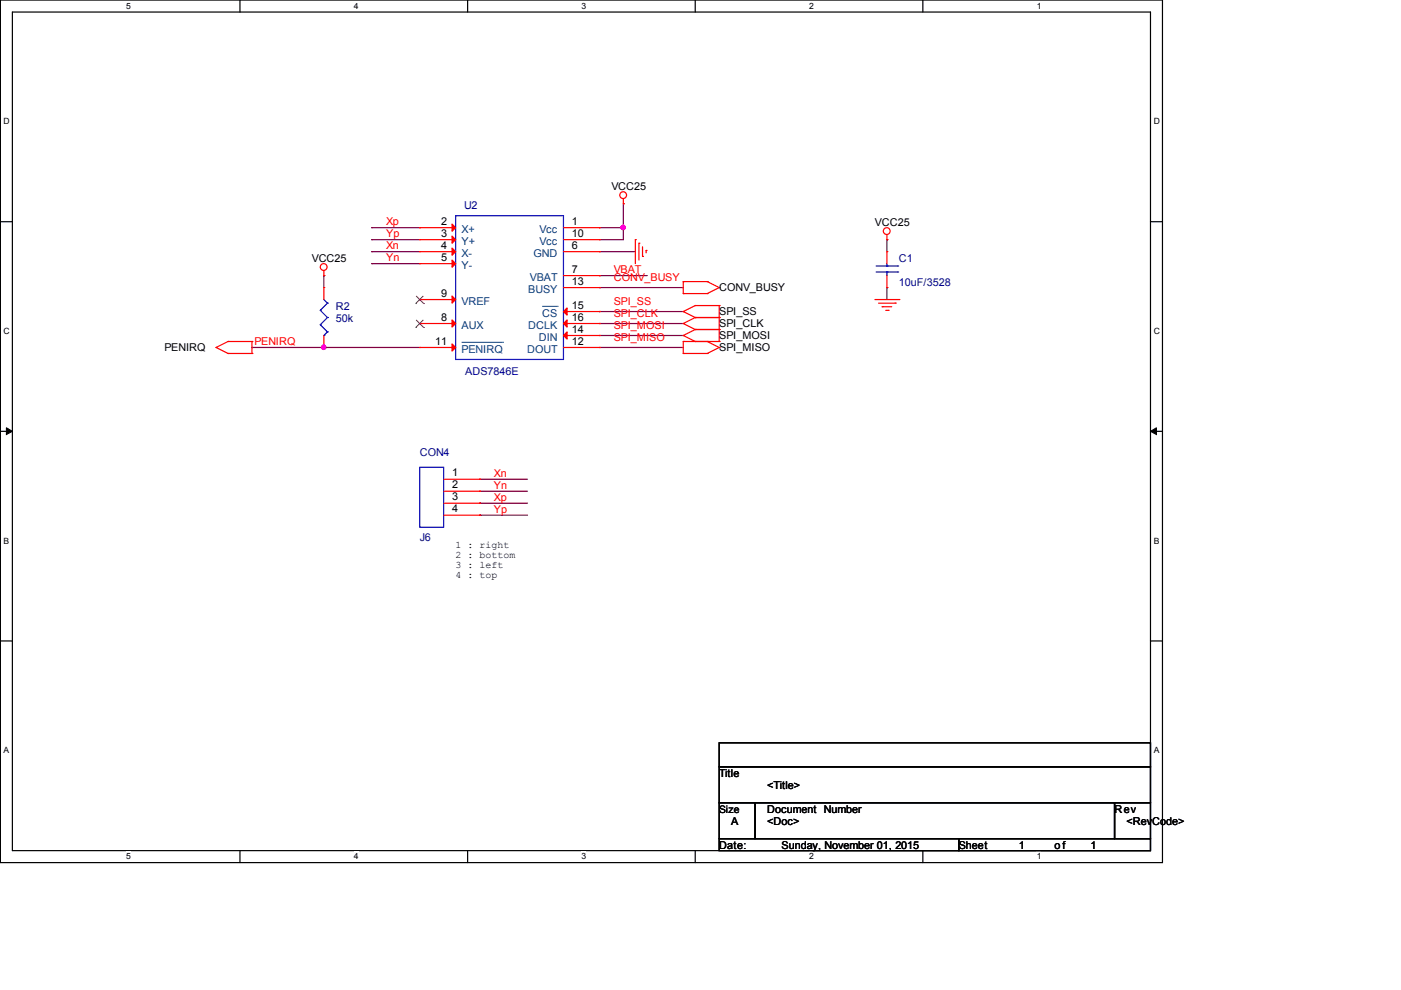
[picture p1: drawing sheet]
<svg xmlns="http://www.w3.org/2000/svg" width="297mm" height="210mm" viewBox="0 0 297 210" stroke-linecap="round" stroke-linejoin="round" font-family="sans-serif">
<path d="M.1 0h246.4v182.9h-246.4zM2.6 2.6h241.3v177.8h-241.3z" fill="none" stroke="#000" stroke-width=".25"/>
<g fill="#fff">
<path d="M26.8 .3h.9v1.9h-.9z"/>
<path d="M26.8 180.6h.9v2h-.9z"/>
</g>
<path d="M50.9 0v2.6M50.9 180.4v2.5" fill="none" stroke="#000" stroke-width=".25"/>
<g fill="#fff">
<path d="M75 .3h.9v1.9h-.9z"/>
<path d="M75 180.6h.9v2h-.9z"/>
</g>
<path d="M99.1 0v2.6M99.1 180.4v2.5" fill="none" stroke="#000" stroke-width=".25"/>
<g fill="#fff">
<path d="M123.3 .3h.9v1.9h-.9z"/>
<path d="M123.3 180.6h.9v2h-.9z"/>
</g>
<path d="M147.4 0v2.6M147.4 180.4v2.5" fill="none" stroke="#000" stroke-width=".25"/>
<g fill="#fff">
<path d="M171.5 .3h1v1.9h-1z"/>
<path d="M171.5 180.6h1v2h-1z"/>
</g>
<path d="M195.7 0v2.6M195.7 180.4v2.5" fill="none" stroke="#000" stroke-width=".25"/>
<g fill="#fff">
<path d="M219.8 .3h.9v1.9h-.9z"/>
<path d="M219.8 180.6h.9v2h-.9z"/>
<path d="M.8 24.7h1.1v2h-1.1z"/>
<path d="M244.6 24.7h1.2v2h-1.2z"/>
<path d="M.8 69.2h1.1v1.9h-1.1z"/>
<path d="M244.6 69.2h1.2v1.9h-1.2z"/>
</g>
<path d="M.1 47h2.5M243.9 47h2.6" fill="none" stroke="#000" stroke-width=".25"/>
<g fill="#fff">
<path d="M.8 113.6h1.1v2h-1.1z"/>
<path d="M244.6 113.6h1.1v2h-1.1z"/>
</g>
<path d="M.1 91.5h2.5M243.9 91.5h2.6" fill="none" stroke="#000" stroke-width=".25"/>
<path d="M1.4 90.7l1.2 .8-1.2 .6zM243.9 91.5l1.3-.8v1.4z" fill="#000" stroke="#000" stroke-width=".21"/>
<g fill="#fff">
<path d="M.8 158.1h1v1.9h-1z"/>
<path d="M244.6 158.1h1v1.9h-1z"/>
</g>
<path d="M.1 135.9h2.5M243.9 135.9h2.6M152.5 157.5h91.4v5.1h-91.4zM152.5 162.6h91.4v7.6h-91.4zM152.5 170.2h7.6v7.6h-7.6zM152.5 177.8h50.8v2.6h-50.8zM160.1 170.2h76.2v7.6h-76.2zM203.3 177.8h40.6v2.6h-40.6zM236.3 170.2h7.6v7.6h-7.6z" fill="none" stroke="#000" stroke-width=".25"/>
<g fill="none" stroke="#800040" stroke-width=".25">
<path d="M68.7 58.4h.1M68.7 58.4v2.6M78.8 48.3h.1M78.8 55.9h.1M78.8 50.8h.1M78.8 53.4h.1M78.8 48.3h10.2M78.8 55.9h10.2M78.8 50.8h10.2M78.8 53.4h10.2M127.1 58.4h.1M127.1 50.8h.1"/>
<path d="M127.1 48.3h.1M127.1 53.4h.1M127.1 48.3h5.1M127.1 53.4h7.6M127.1 58.4h10.1M132.2 43.2h.1M132.2 48.3h.1M132.2 43.2v7.6h-5.1M188 50.8h.1M188 50.8v2.6M53.4 73.7h.1M53.4 73.7h35.6"/>
<path d="M68.7 73.7h.1M127.1 66.1h.1M127.1 68.6h.1M127.1 71.1h.1M127.1 61h.1M127.1 73.7h.1M127.1 73.7h17.8M127.1 66.1h17.8M127.1 68.6h17.8M127.1 71.1h17.8M127.1 61h17.8M188 61h.1"/>
<path d="M188 61v2.5M101.7 109.2h.1M101.7 101.6h.1M101.7 104.2h.1M101.7 106.7h.1M101.7 109.2h10.1M101.7 101.6h10.1M101.7 104.2h10.1M101.7 106.7h10.1"/>
</g>
<g fill="#f0f" stroke="#f0f" stroke-width=".25">
<circle cx="68.6" cy="73.6" r=".47"/>
<circle cx="132.1" cy="48.2" r=".47"/>
</g>
<g fill="none" stroke="#f00" stroke-width=".25">
<path d="M68.7 58.4h.1M68.7 57.4v1M89 48.3h.1M89 50.8h.1M89 53.4h.1M89 55.9h.1M89 48.3h7.6M89 50.8h7.6M89 53.4h7.6M89 55.9h7.6M119.5 48.3h7.6M119.5 50.8h7.6"/>
<path d="M119.5 53.4h7.6M119.5 58.4h7.6M127.1 48.3h.1M127.1 53.4h.1M127.1 58.4h.1M127.1 50.8h.1M132.2 43.2h.1M132.2 42.2v1M134.7 50.8h.1M134.7 50.8v5.1M135.5 51.6h.1M135.5 51.6v3.5"/>
<path d="M136.2 54.4h.1M136.2 52.3v2.1M137 53.1h.1M137 53.1v.5M144.9 59.7h.1M144.9 59.7v2.5M144.9 59.7h5M149.9 59.7h.1M149.9 59.7l2.6 1.3M188 50.8h.1M188 53.4h.1M188 49.8v1"/>
<path d="M188 53.4v2.5M188 58.4v2.6M45.8 73.7h.1M45.8 73.7l2.5 1.2M48.3 72.4h.1M48.3 74.9h.1M48.3 72.4h5.1M48.3 72.4l-2.5 1.3M48.3 74.9h5.1M53.4 72.4h.1M53.4 74.9h.1M53.4 72.4v2.5"/>
<path d="M68.7 61h.1M68.7 73.7h.1M68.7 61v2.5M68.7 71.1v2.6M89 68.6h.1M89 63.5h.1M89 73.7h.1M89 63.5h7.6M89 68.6h7.6M89 73.7h7.6M119.5 68.6h7.6M119.5 73.7h7.6"/>
<path d="M119.5 61h7.6M119.5 71.1h7.6M119.5 66.1h7.6M127.1 73.7h.1M127.1 61h.1M127.1 71.1h.1M127.1 66.1h.1M127.1 68.6h.1M144.9 71.1h.1M144.9 74.9h.1M144.9 72.4h.1M144.9 62.2h.1"/>
<path d="M144.9 66.1h.1M144.9 68.6h.1M144.9 72.4h7.6M144.9 71.1l2.5 1.3M144.9 74.9h5M144.9 72.4v2.5M144.9 62.2h5M144.9 66.1l2.5 1.2M144.9 68.6l2.5 1.3M147.4 69.9h.1M147.4 72.4h.1M147.4 64.8h.1"/>
<path d="M147.4 67.3h.1M147.4 69.9l-2.5 1.2M147.4 69.9h5.1M147.4 64.8l-2.5 1.3M147.4 64.8h5.1M147.4 67.3h5.1M147.4 67.3l-2.5 1.3M149.9 74.9h.1M149.9 72.4h.1M149.9 62.2h.1M149.9 72.4l2.6 1.3M152.5 69.9h.1"/>
<path d="M152.5 72.4h.1M152.5 73.7h.1M152.5 61h.1M152.5 64.8h.1M152.5 67.3h.1M152.5 64.8v7.6M152.5 73.7l-2.6 1.2M152.5 61l-2.6 1.2M185.5 63.5h5.1M186.3 64.3h3.5M187 65h.1M187 65h2.1"/>
<path d="M187.8 65.8h.5M188 61h.1M188.3 65.8h.1M189.8 64.3h.1M190.6 63.5h.1M94.1 101.6h7.6M94.1 104.2h7.6M94.1 106.7h7.6M94.1 109.2h7.6M101.7 101.6h.1M101.7 104.2h.1M101.7 106.7h.1"/>
<path d="M101.7 109.2h.1"/>
<circle cx="68.6" cy="56.6" r=".72"/>
<circle cx="132.1" cy="41.4" r=".72"/>
<circle cx="188" cy="49" r=".72"/>
</g>
<g fill="none" stroke="#00f" stroke-width=".25">
<path d="M96.6 45.7h22.9v30.5h-22.9zM185.8 57.7h4.5M185.8 56.4h4.5M188 56.4h.1M188 57.7h.1M188 55.9v.5M188 57.7v.7M190.3 57.7h.1M190.3 56.4h.1M67.9 65.8h.1M67.9 68.8h.1M67.9 65.8l1.5 1.5"/>
<path d="M67.9 68.8l1.5 1.6M68.7 71.1h.1M68.7 63.5l.7 .8M69.4 64.3h.1M69.4 67.3h.1M69.4 70.4h.1M69.4 64.3l-1.5 1.5M69.4 67.3l-1.5 1.5M69.4 70.4l-.7 .7M89 99.1h5.1v12.7h-5.1z"/>
</g>
<g fill="#f00" stroke="#f00" stroke-width=".25">
<path d="M95.8 47.5l.8 .8-.8 .7z"/>
<path d="M95.8 50.1l.8 .7-.8 .8z"/>
<path d="M95.8 52.6l.8 .8-.8 .7z"/>
<path d="M95.8 55.1l.8 .8-.8 .8z"/>
<path d="M95.8 67.8l.8 .8-.8 .8z"/>
<path d="M95.8 62.8l.8 .7-.8 .8z"/>
<path d="M95.8 72.9l.8 .8-.8 .7z"/>
<path d="M120.2 70.4v1.5l-.7-.8z"/>
<path d="M120.2 65.3v1.5l-.7-.7z"/>
<path d="M120.2 67.8v1.6l-.7-.8z"/>
</g>
<path d="M88.1 69.4h.1M88.1 64.4h.1M88.2 67.8l1.6 1.6M88.2 62.8l1.6 1.6M89.7 67.8l-1.6 1.6M89.7 62.8l-1.6 1.6M89.8 69.4h.1M89.8 64.4h.1" fill="none" stroke="#804000" stroke-width=".21"/>
<path d="M97.9 72.6h8.7M106.6 72.6h.1M115 65h3.2M118.2 65h.1" fill="none" stroke="#004080" stroke-width=".21"/>
<g font-size="2.3">
<text x="129.6" y="40.3">VCC25</text>
<text x="93.6" y="47.7">2</text>
<text x="121.2" y="47.7">1</text>
<text x="185.5" y="47.9">VCC25</text>
<text x="93.6" y="50.2">3</text>
<text x="93.6" y="52.8">4</text>
<text x="121.2" y="52.8">6</text>
<text x="121.2" y="50.2">10</text>
<text x="66.1" y="55.6">VCC25</text>
<text x="93.6" y="55.3">5</text>
<text x="121.2" y="57.8">7</text>
<text x="93.6" y="62.9">9</text>
<text x="121.2" y="60.4">13</text>
<text x="121.2" y="65.5">15</text>
<text x="152.5" y="61.7">CONV_BUSY</text>
<text x="93.6" y="68">8</text>
<text x="121.2" y="70.5">14</text>
<text x="121.2" y="68">16</text>
<text x="152.5" y="71.8">SPI_MOSI</text>
<text x="152.5" y="66.7">SPI_SS</text>
<text x="152.5" y="69.3">SPI_CLK</text>
<text x="34.9" y="74.4">PENIRQ</text>
<text x="92.3" y="73.1">11</text>
<text x="121.2" y="73.1">12</text>
<text x="152.5" y="74.4">SPI_MISO</text>
<text x="95.8" y="101">1</text>
<text x="95.8" y="103.6">2</text>
<text x="95.8" y="106.1">3</text>
<text x="95.8" y="108.6">4</text>
<text x="152.5" y="164.8">Title</text>
<text x="162.6" y="167.3">&lt;Title&gt;</text>
<text x="162.6" y="172.4">Document Number</text>
<text x="236.3" y="172.4">Rev</text>
<text x="155" y="174.9">A</text>
<text x="162.6" y="174.9">&lt;Doc&gt;</text>
<text x="238.8" y="174.9">&lt;RevCode&gt;</text>
<text x="152.5" y="180">Date:</text>
<text x="165.7" y="180">Sunday, November 01, 2015</text>
<text x="203.3" y="180">Sheet</text>
<text x="216" y="180">1</text>
<text x="223.6" y="180">o f</text>
<text x="231.2" y="180">1</text>
</g>
<g font-size="2.3" fill="#f00">
<text x="81.9" y="47.8">Xp</text>
<text x="81.9" y="50.3">Yp</text>
<text x="81.9" y="52.8">Xn</text>
<text x="81.9" y="55.4">Yn</text>
<text x="130.1" y="57.9">VBAT</text>
<text x="130.1" y="59.6">CONV_BUSY</text>
<text x="130.1" y="64.7">SPI_SS</text>
<text x="130.1" y="67.2">SPI_CLK</text>
<text x="130.1" y="69.8">SPI_MOSI</text>
<text x="53.9" y="73.2">PENIRQ</text>
<text x="130.1" y="72.3">SPI_MISO</text>
<text x="104.7" y="101.1">Xn</text>
<text x="104.7" y="103.6">Yn</text>
<text x="104.7" y="106.2">Xp</text>
<text x="104.7" y="108.7">Yp</text>
</g>
<g font-size="2.3" fill="#000080">
<text x="98.4" y="44.4">U2</text>
<text x="190.6" y="55.6">C1</text>
<text x="71.2" y="65.7">R2</text>
<text x="190.6" y="60.6">10uF/3528</text>
<text x="71.2" y="68.3">50k</text>
<text x="98.6" y="79.4">ADS7846E</text>
<text x="89" y="96.7">CON4</text>
<text x="89" y="114.7">J6</text>
</g>
<g font-size="2.3" fill="#004080">
<text x="97.9" y="49.4">X+</text>
<text x="97.9" y="51.9">Y+</text>
<text x="114.4" y="49.4">Vcc</text>
<text x="114.4" y="51.9">Vcc</text>
<text x="97.9" y="54.5">X-</text>
<text x="97.9" y="57">Y-</text>
<text x="112.4" y="59.5">VBAT</text>
<text x="113.1" y="54.5">GND</text>
<text x="97.9" y="64.6">VREF</text>
<text x="112" y="62.1">BUSY</text>
<text x="97.9" y="69.7">AUX</text>
<text x="112" y="69.7">DCLK</text>
<text x="115" y="67.2">CS</text>
<text x="97.9" y="74.8">PENIRQ</text>
<text x="111.8" y="74.8">DOUT</text>
<text x="114.2" y="72.2">DIN</text>
</g>
<text font-size="2.2" x="152.5" y="172.3">Size</text>
<g font-size="2.1">
<text x="96.6" y="116.2">1 : right</text>
<text x="96.6" y="118.3">2 : bottom</text>
<text x="96.6" y="120.4">3 : left</text>
<text x="96.6" y="122.5">4 : top</text>
</g>
<g font-size="1.8">
<text x="26.8" y="1.9">5</text>
<text x="75" y="1.9">4</text>
<text x="123.3" y="1.9">3</text>
<text x="171.5" y="1.9">2</text>
<text x="219.8" y="1.9">1</text>
<text x=".8" y="26.3">D</text>
<text x="244.6" y="26.3">D</text>
<text x=".8" y="70.8">C</text>
<text x="244.6" y="70.8">C</text>
<text x=".8" y="115.2">B</text>
<text x="244.6" y="115.2">B</text>
<text x=".8" y="159.7">A</text>
<text x="244.6" y="159.7">A</text>
<text x="26.8" y="182.2">5</text>
<text x="75" y="182.2">4</text>
<text x="123.3" y="182.2">3</text>
<text x="171.5" y="182.2">2</text>
<text x="219.8" y="182.2">1</text>
</g>
</svg>
